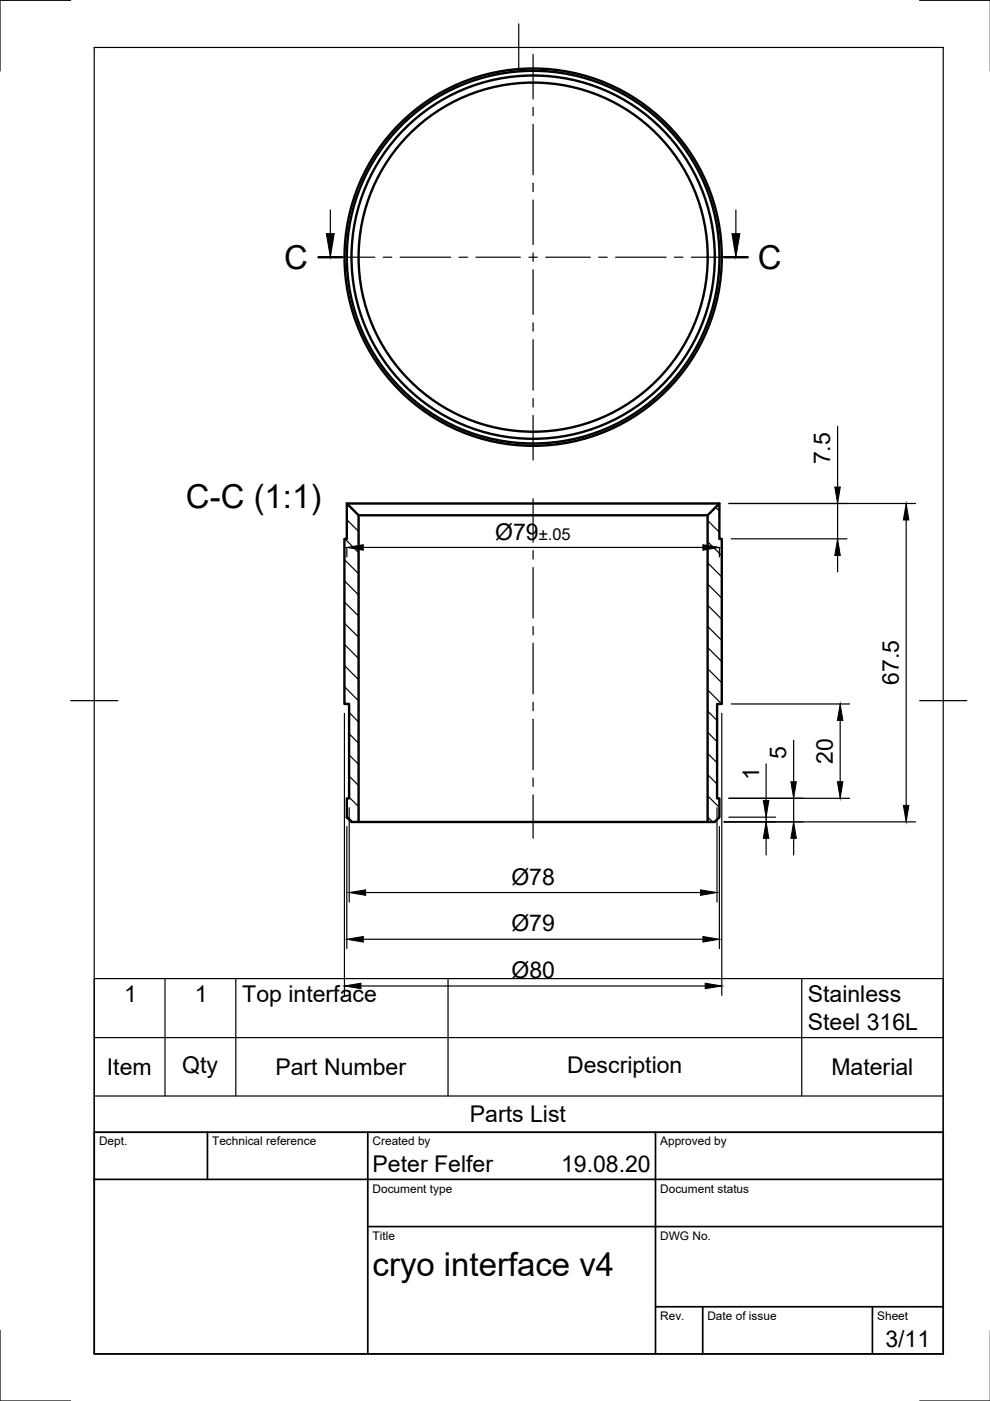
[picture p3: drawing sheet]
<svg xmlns="http://www.w3.org/2000/svg" width="210mm" height="297mm" viewBox="0 0 210 297" stroke-linecap="round" stroke-linejoin="round" font-family="sans-serif">
<!-- layer: Visible -->
<g fill="none" stroke="#000" stroke-width=".51">
<path d="M73.5 106.8l2.5 2.4v65.1h-1.5l-1-1v-4h.5v-20h-1v-35h.5zM73.5 106.8h79M76 109.2h74M150 109.2l2.5-2.4v7.5h.5v35h-1v20h.5v4l-1 1h-1.5zM76 174.3h74"/>
<circle cx="113" cy="54.5" r="40"/>
<circle cx="113" cy="54.5" r="38.5"/>
<circle cx="113" cy="54.5" r="37"/>
<circle cx="113" cy="54.5" r="39.5"/>
</g>
<!-- layer: TitleBlock -->
<path d="M20 240.1h180v46.9h-180zM20 250h180M44 240.1v9.9M78 240.1v46.9M139 240.1v46.9M78 260.1h122M139 277.1h61M149 277.1v9.9M185 277.1v9.9" fill="none" stroke="#000" stroke-width=".36"/>
<!-- layer: Border -->
<path d="M15 .1h-15v15M20 10.1h180v276.9h-180zM110 5.1v10M195 .1h15M15 148.6h10M195 148.6h10M0 282.1v14.9h15M195 297h15" fill="none" stroke="#000" stroke-width=".25"/>
<!-- layer: Smart Centers -->
<g fill="none" stroke="#000" stroke-width=".25">
<path d="M113 11.5v9.5M113 22.8v1.7M113 26.3v10.7M113 38.8v1.8M70 54.5h9.5M81.3 54.5h1.8M84.8 54.5h10.7M97.3 54.5h1.8M100.9 54.5h9.4M112.1 54.5h1.8M113 42.4v9.4M113 53.6v1.8"/>
<path d="M113 57.2v9.5M115.7 54.5h9.5M126.9 54.5h1.8M130.5 54.5h10.7M143 54.5h1.8M146.6 54.5h9.4M113 68.4v1.8M113 72v10.7M113 84.5v1.8M113 88.1v9.4M113 105.8v9.2M113 116.7v1.8"/>
<path d="M113 120.3v10.7M113 132.8v1.8M113 136.4v10.7M113 148.9v1.8M113 152.5v10.7M113 165v1.8M113 168.5v9.2"/>
</g>
<!-- layer: Section Lines -->
<path d="M67.5 54.5h5M153.5 54.5h5" fill="none" stroke="#000" stroke-width=".51"/>
<path d="M70 44.5v5M156 44.5v5" fill="none" stroke="#000" stroke-width=".25"/>
<path d="M69.2 49.5h1.7l-.9 5zM155.2 49.5h1.7l-.9 5z" fill="#000" stroke="#000" stroke-width=".21"/>
<!-- layer: FD_Dimensions -->
<g fill="none" stroke="#000" stroke-width=".25">
<path d="M177.6 90.4v12.9M73.5 116.3v1.8M77 116.1h72M152.5 116.3v1.8M154.5 106.8h39.6M155 114.2h24.6M177.6 106.8v7.4M177.6 117.8v3.4M192.1 110.2v60.6M73 151.2v59.8M153 151.2v59.8M155 149.3h25.1"/>
<path d="M168.3 156.9v8.8M178.1 152.7v13M73.5 175.2v25.9M74 171.2v20M152 171.2v20M152.5 175.2v25.9M153.5 174.3h40.6M154.5 173.3h9.9M154.5 169.3h25.6M162.4 162v7.7M162.4 173.3v1M162.4 177.7v3.6"/>
<path d="M168.3 169.3v5M168.3 177.7v3.6M77 199.1h72M77.5 189.2h71M76.5 209h73"/>
</g>
<g fill="#000" stroke="#000" stroke-width=".21">
<path d="M73.5 116.1l3.5-.6v1.2zM149 115.5l3.5 .6-3.5 .6zM177.6 114.2l.6 3.6h-1.2zM177 103.3h1.2l-.6 3.5zM192.1 106.8l.6 3.4h-1.2zM178.1 149.3l.6 3.4h-1.2zM162.4 174.3l.6 3.4h-1.2zM161.8 169.7h1.2l-.6 3.6zM168.3 174.3l.5 3.4h-1.1zM167.7 165.7h1.1l-.5 3.6zM177.5 165.7h1.2l-.6 3.6zM191.5 170.8h1.2l-.6 3.5z"/>
<path d="M73.5 199.1l3.5-.5v1.1zM74 189.2l3.5-.5v1.1zM148.5 188.7l3.5 .5-3.5 .6zM149 198.6l3.5 .5-3.5 .6zM73 209l3.5-.5v1.1zM149.5 208.5l3.5 .5-3.5 .6z"/>
</g>
<!-- layer: Parts Lists -->
<path d="M20 207.5h180v32.6h-180zM20 220h180M35 207.5v24.9M50 207.5v24.9M95 207.5v24.9M170 207.5v24.9M20 232.4h180" fill="none" stroke="#000" stroke-width=".25"/>
<!-- layer: Hatching -->
<g fill="none" stroke="#000" stroke-width=".25">
<path d="M73 118.6l3 3.1M73.1 114.2l2.9 3M73.5 110.2l2.5 2.5M150 119.3l3 3M150 114.8l3 3M150 110.3l2.5 2.5M151.7 107.6l.8 .8M73 136.6l3 3M73 132.1l3 3M73 127.6l3 3M73 123.1l3 3M150 137.3l3 3"/>
<path d="M150 132.8l3 3M150 128.3l3 3M150 123.8l3 3M73 145.6l3 3M73 141.1l3 3M74 155.6l2 2M74 151.1l2 2M150 159.7l2 2M150 155.2l2 2M150 150.8l2 1.9M150 146.3l3 3M150 141.8l3 3"/>
<path d="M73.5 173l1.2 1.3M74 169l2 2M74 164.6l2 1.9M74 160.1l2 2M150 173.2l1.1 1.1M150 168.7l2.5 2.5M150 164.2l2 2"/>
</g>
<g font-size="7">
<text x="60.3" y="57">C</text>
<text x="160.7" y="57">C</text>
<text x="39.4" y="107.7">C-C (1:1)</text>
<text x="79" y="270.6">cryo interface v4</text>
</g>
<g font-size="4.9">
<text x="176" y="98.5" transform="rotate(-90 176 98.5)">7.5</text>
<text x="105" y="114.4">Ø79</text>
<text x="190.6" y="145.3" transform="rotate(-90 190.6 145.3)">67.5</text>
<text x="166.7" y="161" transform="rotate(-90 166.7 161)">5</text>
<text x="176.6" y="161.9" transform="rotate(-90 176.6 161.9)">20</text>
<text x="160.9" y="165.3" transform="rotate(-90 160.9 165.3)">1</text>
<text x="108.4" y="187.6">Ø78</text>
<text x="108.4" y="197.5">Ø79</text>
<text x="108.4" y="207.4">Ø80</text>
<text x="26.3" y="212.5">1</text>
<text x="41.3" y="212.5">1</text>
<text x="51.4" y="212.5">Top interface</text>
<text x="171.3" y="212.5">Stainless</text>
<text x="171.3" y="218.4">Steel 316L</text>
<text x="22.7" y="227.9">Item</text>
<text x="38.6" y="227.5">Qty</text>
<text x="58.4" y="227.9">Part Number</text>
<text x="120.2" y="227.5">Description</text>
<text x="176.3" y="227.9">Material</text>
<text x="99.6" y="237.9">Parts List</text>
<text x="79" y="248.5">Peter Felfer</text>
<text x="119" y="248.5">19.08.20</text>
<text x="187.7" y="285.7">3/11</text>
</g>
<text font-size="3.5" x="114.2" y="114.4">±.05</text>
<g font-size="2.5">
<text x="21" y="242.9">Dept.</text>
<text x="45" y="242.9">Technical reference</text>
<text x="79" y="242.9">Created by</text>
<text x="140" y="242.9">Approved by</text>
<text x="79" y="252.8">Document type</text>
<text x="140" y="252.8">Document status</text>
<text x="79" y="262.9">Title</text>
<text x="140" y="262.9">DWG No.</text>
<text x="140" y="279.9">Rev.</text>
<text x="150" y="279.9">Date of issue</text>
<text x="186" y="279.9">Sheet</text>
</g>
</svg>
